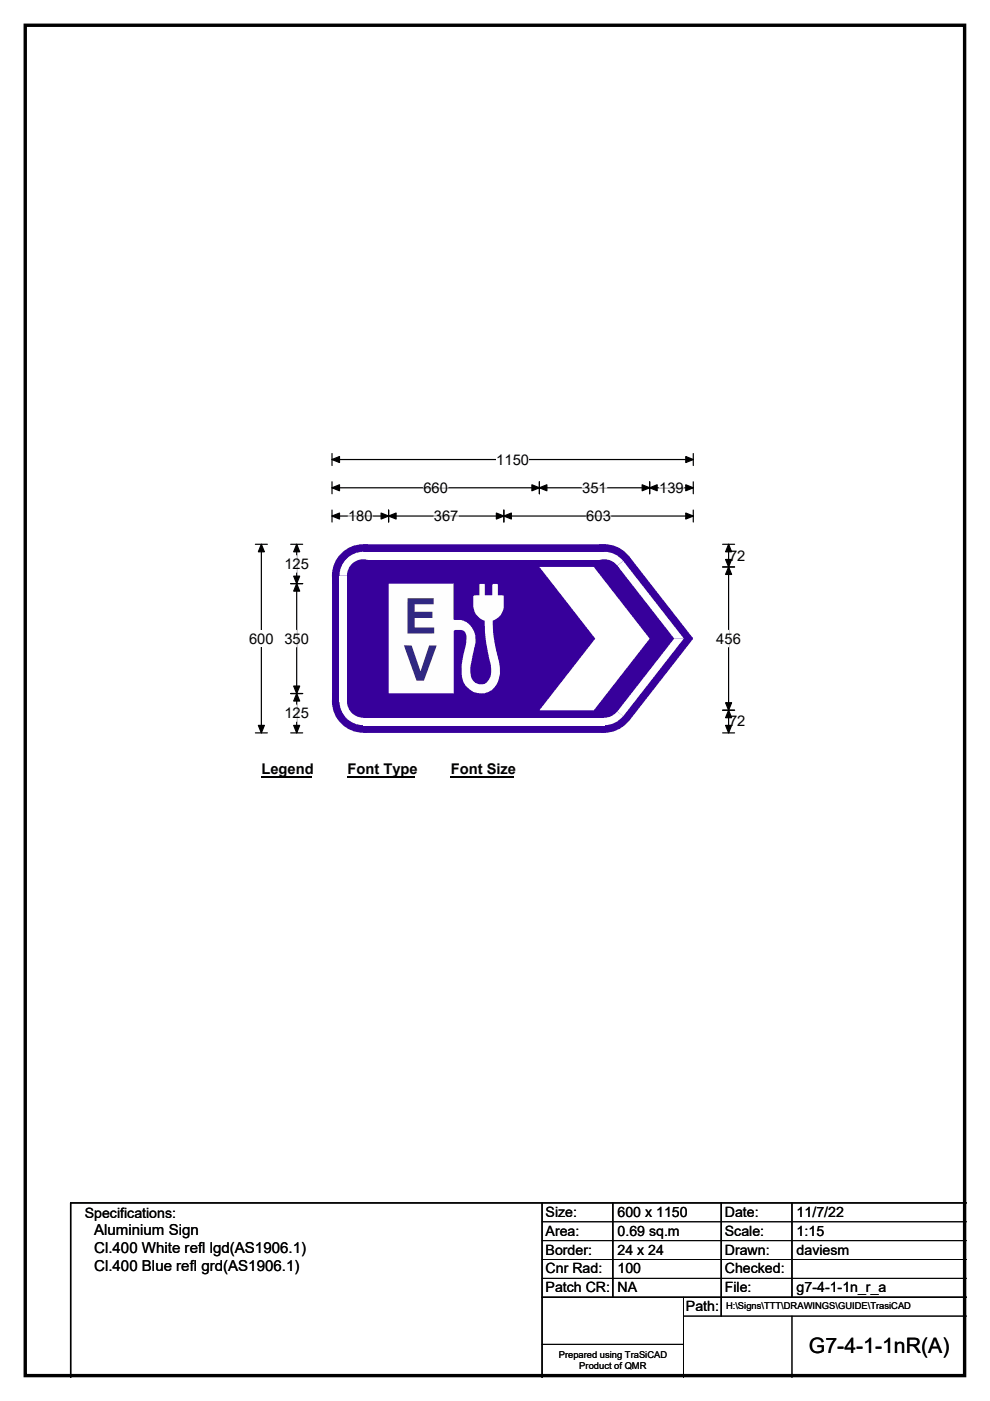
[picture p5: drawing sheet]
<svg xmlns="http://www.w3.org/2000/svg" width="210mm" height="297mm" viewBox="0 0 210 297" stroke-linecap="round" stroke-linejoin="round" font-family="sans-serif">
<path d="M5.4 5.4h199.2v286.3h-199.2z" fill="none" stroke="#000" stroke-width=".72"/>
<path d="M70.4 97.4h76.6M70.4 96.2v2.5M147 96.2v2.5" fill="none" stroke="#000" stroke-width=".25"/>
<path d="M70.4 97.4l1.6-.6v1.3zM145.5 96.8l1.5 .6-1.5 .7z" fill="#000" stroke="#000" stroke-width=".25"/>
<path d="M105.3 95.7h6.9v3.5h-6.9z" fill="#fff"/>
<g fill="none" stroke="#000" stroke-width=".25">
<path d="M54.2 115.4h2.5M55.4 115.4v40M70.4 103.4h76.6M70.4 102.2v2.5M70.4 108.1v2.6M70.4 109.4h76.6M82.4 108.1v2.6M106.9 108.1v2.6M114.4 102.2v2.5M137.8 102.2v2.5M147 102.2v2.5M147 108.1v2.6"/>
<path d="M54.2 155.4h2.5"/>
</g>
<g fill="#000" stroke="#000" stroke-width=".25">
<path d="M55.4 115.4l.7 1.6h-1.3zM70.4 103.4l1.6-.6v1.3zM70.4 109.4l1.6-.6v1.2zM82.4 109.4l1.6-.6v1.2zM80.8 108.8l1.6 .6-1.6 .6zM105.3 108.8l1.6 .6-1.6 .6zM106.9 109.4l1.6-.6v1.2zM114.4 103.4l1.6-.6v1.3zM112.8 102.8l1.6 .6-1.6 .7zM136.2 102.8l1.6 .6-1.6 .7zM137.8 103.4l1.6-.6v1.3zM145.5 102.8l1.5 .6-1.5 .7z"/>
<path d="M145.5 108.8l1.5 .6-1.5 .6zM54.8 153.8h1.3l-.7 1.6z"/>
</g>
<path d="M73.8 109.4h5.2M89.8 103.4h5.2M92 109.4h5.2M123.5 103.4h5.2M124.4 109.4h5.2M139.8 103.4h5.2" fill="none" stroke="#fff" stroke-width=".25"/>
<path d="M52.8 133.6h5.2v3.5h-5.2z" fill="#fff"/>
<path d="M61.7 115.4h2.5M62.9 115.4v40M153.3 115.4h2.5M154.5 115.4v40M61.7 123.7h2.5M153.3 120.2h2.5M61.7 147h2.5M61.7 155.4h2.5M153.3 155.4h2.5M153.3 150.6h2.5" fill="none" stroke="#000" stroke-width=".25"/>
<path d="M62.9 115.4l.7 1.6h-1.3zM154.5 115.4l.7 1.6h-1.3zM62.9 123.7l.7 1.6h-1.3zM62.3 122.2h1.3l-.7 1.5zM154.5 120.2l.7 1.6h-1.3zM153.9 118.6h1.3l-.7 1.6zM62.3 145.5h1.3l-.7 1.5zM62.9 147l.7 1.6h-1.3zM62.3 153.8h1.3l-.7 1.6zM153.9 149h1.3l-.7 1.6zM154.5 150.6l.7 1.6h-1.3zM153.9 153.8h1.3l-.7 1.6z" fill="#000" stroke="#000" stroke-width=".25"/>
<path d="M62.9 117.8v3.5M62.9 133.6v3.5M154.5 133.6v3.5M62.9 149.5v3.5" fill="none" stroke="#fff" stroke-width=".25"/>
<path d="M55.4 161.4h10.8v3.5h-10.8z" fill="#fff"/>
<path d="M55.4 164.7h10.8" fill="none" stroke="#000" stroke-width=".32"/>
<path d="M73.7 161.4h14.4v3.5h-14.4z" fill="#fff"/>
<path d="M73.7 164.7h14.4" fill="none" stroke="#000" stroke-width=".32"/>
<path d="M95.6 161.4h13.5v3.5h-13.5z" fill="#fff"/>
<path d="M95.6 164.7h13.5" fill="none" stroke="#000" stroke-width=".32"/>
<g fill="#37009b">
<path d="M70.4 122.1l6.7-6.7h51.1l5.3 2.6 13.4 17.2v.4l-13.4 17.2-5.3 2.6h-51.1l-6.7-6.7z" fill-rule="evenodd"/>
<circle cx="77.1" cy="122" r="6.7"/>
<circle cx="77.1" cy="148.7" r="6.7"/>
<circle cx="128.2" cy="148.7" r="6.7"/>
<circle cx="146.6" cy="135.4" r=".33"/>
<circle cx="128.2" cy="122" r="6.7"/>
</g>
<g fill="#fff">
<path d="M77.1 117h51.1v1.6h-51.1z" fill-rule="evenodd"/>
<path d="M73.8 118.2a5.1 5.1 0 0 1 3.3-1.2v5h-5.1a5.1 5.1 0 0 1 1.8-3.8z" fill-rule="evenodd"/>
</g>
<circle cx="77.1" cy="122" r="3.5" fill="#37009b"/>
<g fill="#fff">
<path d="M72 122.1h1.6v26.6h-1.6z" fill-rule="evenodd"/>
<path d="M72 148.6l5.1 .1v5.1a5.1 5.1 0 0 1-5.1-5.2z" fill-rule="evenodd"/>
</g>
<circle cx="77.1" cy="148.7" r="3.5" fill="#37009b"/>
<g fill="#fff">
<path d="M77.1 152.2h51.1v1.6h-51.1z" fill-rule="evenodd"/>
<path d="M128.2 148.7l4 3.1a5.1 5.1 0 0 1-4 2z" fill-rule="evenodd"/>
</g>
<circle cx="128.2" cy="148.7" r="3.5" fill="#37009b"/>
<g fill="#fff">
<path d="M143 135.4h2l-12.8 16.4-1.3-.9z"/>
<path d="M130.9 119.9l1.3-1 12.8 16.5h-2z"/>
<path d="M128.2 117a5.1 5.1 0 0 1 4 1.9l-4 3.1z" fill-rule="evenodd"/>
</g>
<circle cx="128.2" cy="122" r="3.5" fill="#37009b"/>
<path d="M114.4 120.2h11.5l11.9 15.2-11.9 15.2h-11.5l11.9-15.2z" fill-rule="evenodd" fill="#fff"/>
<path d="M82.4 123.7h13.8v7.6l.2 .1a4 4 0 0 1 4.5 4.8l-.6 2.4a10.2 10.2 0 0 0-.4 4.8 2.13 2.13 0 0 0 2.1 1.7 2.13 2.13 0 0 0 2.1-1.7 6.9 6.9 0 0 0-.3-3.7l-.8-4-.2-4.1a3.6 3.6 0 0 1-2.4-3.3v-1.9l.2-.2h1.1v-2.3l.1-.1 1 .1v2.3h1.6v-2.2l.2-.2h.9l.1 .1v2.3h1.1l.1 .2a5.1 5.1 0 0 1-.5 3.9l-1.1 1-.7 .3a27.7 27.7 0 0 0 1.4 8.9 5.3 5.3 0 0 1-2.2 6.2 4.1 4.1 0 0 1-5.8-4.4 21.1 21.1 0 0 1 1-6.1 1.93 1.93 0 0 0-1-2.6h-1.3l-.4 .2v13.2h-13.8z" fill-rule="evenodd" fill="#fefefe"/>
<g fill="#302882">
<path d="M86.4 126.8h5.6v1.3h-4.1v1.6h3.8v1.3h-3.7v2h4.1v1.3h-5.7z" fill-rule="evenodd"/>
<path d="M85.7 136.8l1.6 .1 1.9 5.5 1.8-5.5h1.6l-2.7 7.4h-1.6z" fill-rule="evenodd"/>
</g>
<path d="M115 255v37M130 255v20M153 255v24M168 255v20M205 255h-190v37M115 275h90" fill="none" stroke="#000" stroke-width=".3"/>
<path d="M115 259h90M115 263h90M115 267h90M115 271h90M145 279h60M145 275v17M168 279v13M115 285h30" fill="none" stroke="#000" stroke-width=".21"/>
<text font-size="4.5" x="171.6" y="286.9">G7-4-1-1nR(A)</text>
<g font-size="3.2">
<text x="20" y="261.9">Aluminium Sign</text>
<text x="20" y="265.7">Cl.400 White refl lgd(AS1906.1)</text>
<text x="20" y="269.6">Cl.400 Blue refl grd(AS1906.1)</text>
</g>
<g font-size="3.1">
<text x="105.3" y="98.5">1150</text>
<text x="89.8" y="104.5">660</text>
<text x="123.5" y="104.5">351</text>
<text x="139.8" y="104.5">139</text>
<text x="73.8" y="110.5">180</text>
<text x="92" y="110.5">367</text>
<text x="124.4" y="110.5">603</text>
<text x="154.6" y="118.9">72</text>
<text x="60.3" y="120.6">125</text>
<text x="52.8" y="136.4">600</text>
<text x="60.3" y="136.4">350</text>
<text x="151.9" y="136.4">456</text>
<text x="60.3" y="152.3">125</text>
<text x="154.6" y="154">72</text>
<text x="55.4" y="164.2">Legend</text>
<text x="73.7" y="164.2">Font Type</text>
<text x="95.6" y="164.2">Font Size</text>
</g>
<g font-size="3">
<text x="115.7" y="258">Size:</text>
<text x="131" y="258">600 x 1150</text>
<text x="153.7" y="258">Date:</text>
<text x="169" y="258">11/7/22</text>
<text x="18" y="258.2">Specifications:</text>
<text x="115.7" y="262">Area:</text>
<text x="131" y="262">0.69 sq.m</text>
<text x="153.7" y="262">Scale:</text>
<text x="169" y="262">1:15</text>
<text x="115.7" y="266">Border:</text>
<text x="115.7" y="270">Cnr Rad:</text>
<text x="131" y="266">24 x 24</text>
<text x="131" y="270">100</text>
<text x="153.7" y="266">Drawn:</text>
<text x="153.7" y="270">Checked:</text>
<text x="169" y="266">daviesm</text>
<text x="115.7" y="274">Patch CR:</text>
<text x="131" y="274">NA</text>
<text x="153.7" y="274">File:</text>
<text x="169" y="274">g7-4-1-1n_r_a</text>
<text x="145.5" y="278">Path:</text>
</g>
<g font-size="2">
<text x="154" y="277.6">H:\Signs\TTT\DRAWINGS\GUIDE\TrasiCAD</text>
<text x="118.5" y="287.8">Prepared using TraSiCAD</text>
<text x="122.9" y="290.2">Product of QMR</text>
</g>
</svg>
